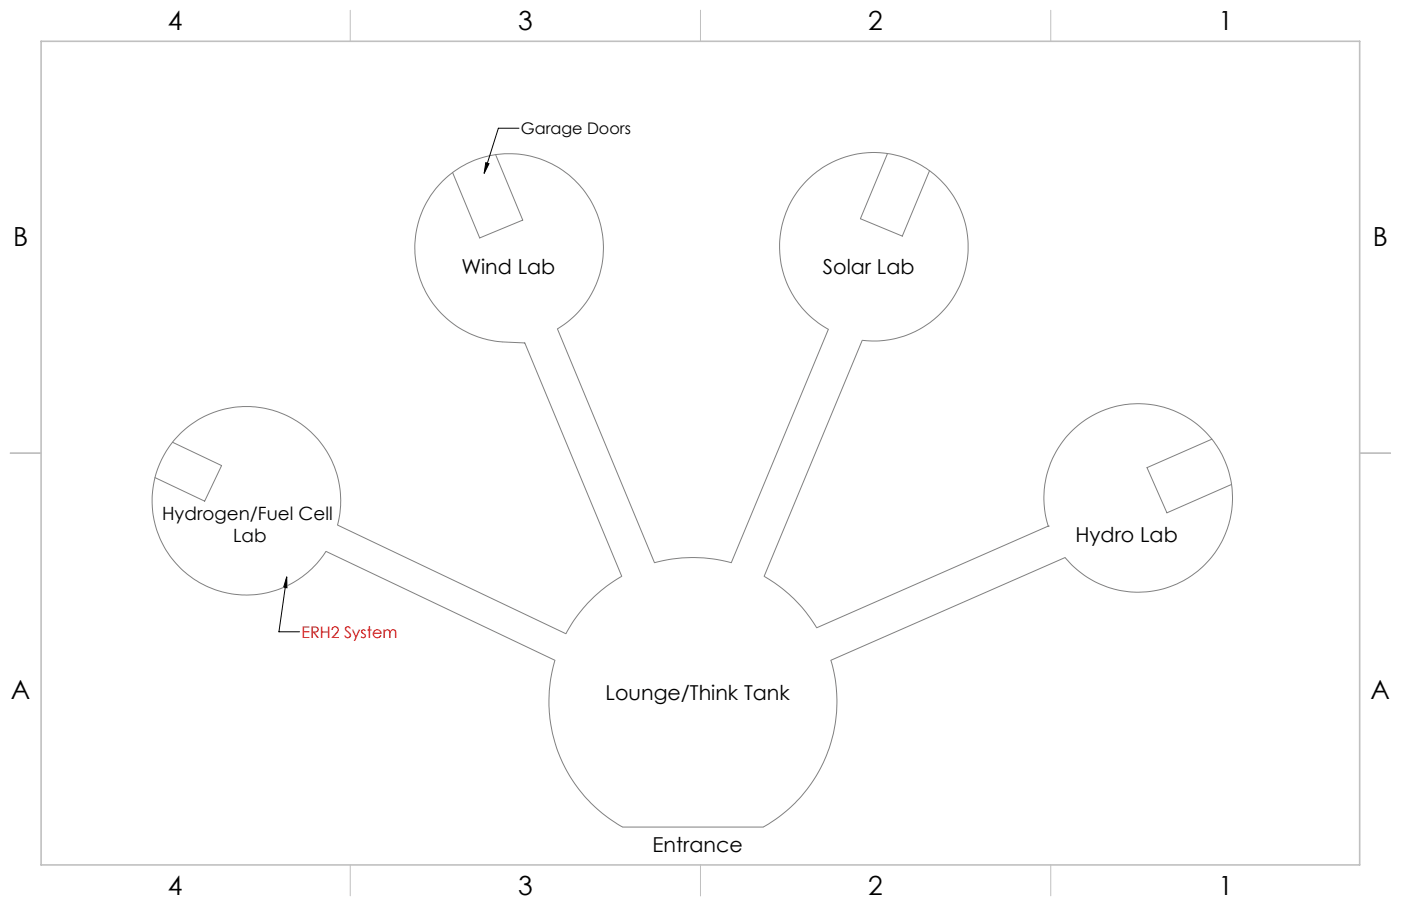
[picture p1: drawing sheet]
<svg xmlns="http://www.w3.org/2000/svg" width="432mm" height="279mm" viewBox="0 0 432 279" stroke-linecap="round" stroke-linejoin="round" font-family="sans-serif">
<path d="M159.9 39.5h-6.3l-4.4 13.9M149.7 50.2l1 .3-1.5 2.9zM88.4 177.9v3.4l-1-.2zM88.4 177.9l-2.4 16.9h6.3" fill="none" stroke="#000" stroke-width=".31"/>
<path d="M152.8 47.7l8.3 20.2-13.3 5.5-8.3-20.2M273.5 47.3l-8.3 20.2 12.9 5.3 8.4-20.2M53.2 136.4l15.1 7.2-5.2 11-15.3-7.3M55.6 133.7a29.1 29.1 0 0 1 35-4.4 29.1 29.1 0 0 1 13.4 32.6l70.4 33.5 .5-.8a44.6 44.6 0 0 1 16.7-16.9l-29.9-71.9-6.9-.4a29.1 29.1 0 0 1-24.7-40.1 29.1 29.1 0 0 1 45.8-10.8 29.1 29.1 0 0 1-4.1 46.9l29.9 72.1 1-.2a44.8 44.8 0 0 1 22.7 .2l29.9-71.9-.7-.4a29.1 29.1 0 0 1-2.9-48.2 29.1 29.1 0 0 1 45.7 15.5 29.1 29.1 0 0 1-31.7 36.5l-30.2 72.7 .8 .5a43.7 43.7 0 0 1 15.4 15.4l71.4-31.4-.2-.7a29.1 29.1 0 0 1 31.3-36.7 29.1 29.1 0 0 1 22.1 42.8 29.1 29.1 0 0 1-48 4.3l-72.2 31.7 .3 .9a44.4 44.4 0 0 1-21.2 50.6h-43.3l-.8-.5a44.5 44.5 0 0 1-20.1-51l-70.5-33.6-.5 .7a29.1 29.1 0 0 1-42.7 6.1 29.1 29.1 0 0 1-1.7-43.1zM373.5 135.4l-20 8.8 6.2 14 19.9-8.8M323.1 162.2h.1" fill="none" stroke="#808080" stroke-width=".31"/>
<path d="M108 3.2v9.5M215.9 3.2v9.5M323.8 3.2v9.5M3.1 139.7h9.6M419.1 139.7h9.5M108 266.7v9.6M215.9 266.7v9.6M323.8 266.7v9.6" fill="none" stroke="#c0c0c0" stroke-width=".31"/>
<path d="M12.7 12.7h406.4v254h-406.4z" fill="none" stroke="#c0c0c0" stroke-width=".5"/>
<path d="M88.4 177.9v3.4l-1-.2zM149.7 50.2l1 .3-1.5 2.9z" fill="#000"/>
<g font-size="8.1">
<text x="51.7" y="9.3">4</text>
<text x="159.7" y="9.3">3</text>
<text x="267.6" y="9.3">2</text>
<text x="375.6" y="9.3">1</text>
<text x="4" y="76">B</text>
<text x="423.1" y="76">B</text>
<text x="3.3" y="215.7">A</text>
<text x="422.4" y="215.7">A</text>
<text x="51.7" y="276">4</text>
<text x="159.7" y="276">3</text>
<text x="267.6" y="276">2</text>
<text x="375.6" y="276">1</text>
</g>
<g font-size="6.3">
<text x="142.2" y="84.4">Wind Lab</text>
<text x="253.7" y="84.4">Solar Lab</text>
<text x="331.5" y="167.1">Hydro Lab</text>
<text x="186.7" y="215.7">Lounge/Think Tank</text>
<text x="201.1" y="262.8">Entrance</text>
</g>
<g font-size="5.6">
<text x="50" y="160.5">Hydrogen/Fuel Cell</text>
<text x="71.9" y="167.1">Lab</text>
</g>
<text font-size="4.9" x="160.5" y="41.4">Garage Doors</text>
<text font-size="4.9" fill="#f00" x="92.9" y="196.7">ERH2 System</text>
</svg>
